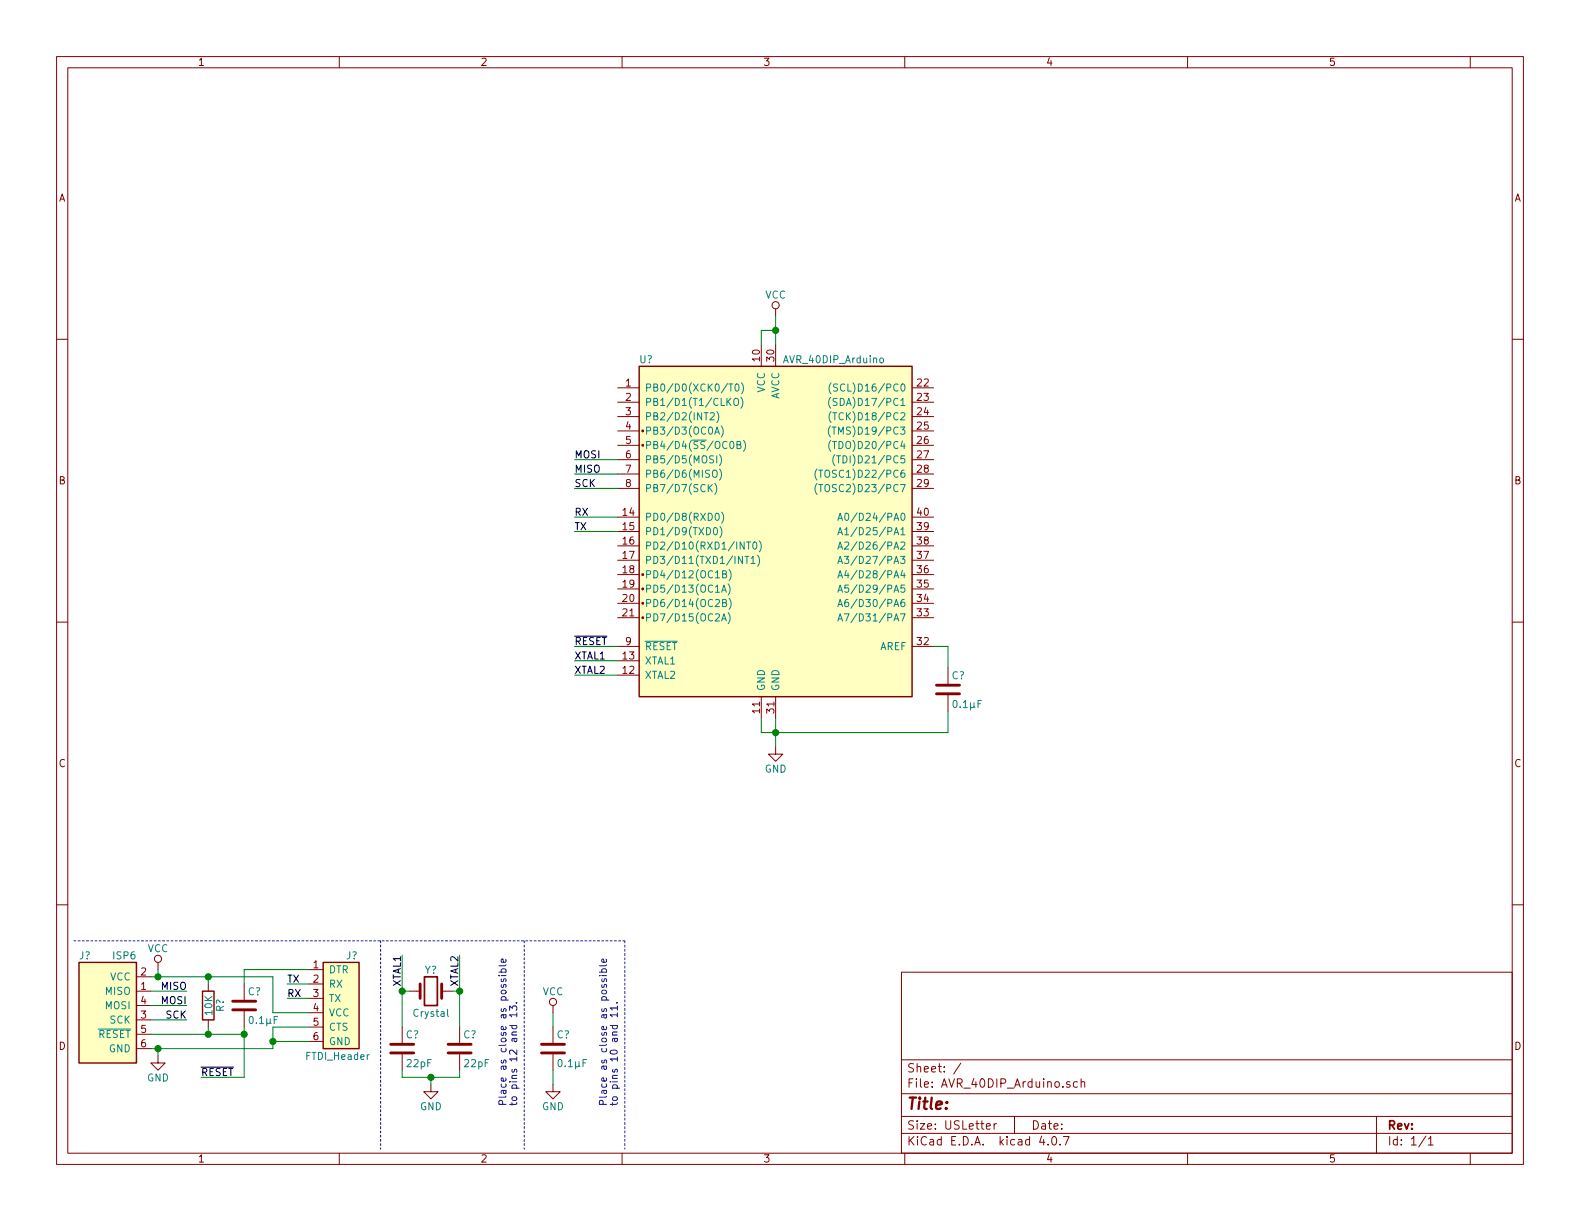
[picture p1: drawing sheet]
EESchema Schematic File Version 2
LIBS:power
LIBS:device
LIBS:transistors
LIBS:conn
LIBS:linear
LIBS:regul
LIBS:74xx
LIBS:cmos4000
LIBS:adc-dac
LIBS:memory
LIBS:xilinx
LIBS:microcontrollers
LIBS:dsp
LIBS:microchip
LIBS:analog_switches
LIBS:motorola
LIBS:texas
LIBS:intel
LIBS:audio
LIBS:interface
LIBS:digital-audio
LIBS:philips
LIBS:display
LIBS:cypress
LIBS:siliconi
LIBS:opto
LIBS:atmel
LIBS:contrib
LIBS:valves
LIBS:avr-arduino
LIBS:AVR_40DIP_Arduino-cache
EELAYER 25 0
EELAYER END
$Descr USLetter 11000 8500
encoding utf-8
Sheet 1 1
Title ""
Date ""
Rev ""
Comp ""
Comment1 ""
Comment2 ""
Comment3 ""
Comment4 ""
$EndDescr
$Comp
L AVR_40DIP_Arduino U?
U 1 1
P 5400 3700
F 0 "U?" H 4450 4900 50  0000 L CNN
F 1 "AVR_40DIP_Arduino" H 5450 4900 50  0000 L CNN
F 2 "Housings_DIP:DIP-40_W15.24mm" H 5400 5100 50  0001 C CNN
F 3 "" H 5400 3700 50  0001 C CNN
	1    5400 3700
	1    0    0    -1  
$EndComp
$Comp
L ISP6 J?
U 1 1
P 750 7000
F 0 "J?" H 550 7350 50  0000 L CNN
F 1 "ISP6" H 950 7350 50  0000 R CNN
F 2 "" H 750 7550 50  0001 C CNN
F 3 "" H 750 7000 50  0001 C CNN
	1    750  7000
	1    0    0    -1  
$EndComp
$Comp
L FTDI_Header J?
U 1 1
P 2350 6950
F 0 "J?" H 2250 7250 50  0000 C CNN
F 1 "FTDI_Header" H 2350 6550 50  0000 C CNN
F 2 "avr-arduino:FTDI_Header" H 2350 7350 50  0001 C CNN
F 3 "" H 2300 6950 50  0001 C CNN
	1    2350 6950
	-1   0    0    -1  
$EndComp
$Comp
L Crystal Y?
U 1 1
P 3000 6900
F 0 "Y?" H 3000 7050 50  0000 C CNN
F 1 "Crystal" H 3000 6750 50  0000 C CNN
F 2 "" H 3000 6900 50  0001 C CNN
F 3 "" H 3000 6900 50  0001 C CNN
	1    3000 6900
	1    0    0    -1  
$EndComp
$Comp
L C C?
U 1 1
P 2800 7300
F 0 "C?" H 2825 7400 50  0000 L CNN
F 1 "22pF" H 2825 7200 50  0000 L CNN
F 2 "" H 2838 7150 50  0001 C CNN
F 3 "" H 2800 7300 50  0001 C CNN
	1    2800 7300
	1    0    0    -1  
$EndComp
$Comp
L C C?
U 1 1
P 3200 7300
F 0 "C?" H 3225 7400 50  0000 L CNN
F 1 "22pF" H 3225 7200 50  0000 L CNN
F 2 "" H 3238 7150 50  0001 C CNN
F 3 "" H 3200 7300 50  0001 C CNN
	1    3200 7300
	1    0    0    -1  
$EndComp
$Comp
L GND #PWR?
U 1 1
P 3000 7550
F 0 "#PWR?" H 3000 7300 50  0001 C CNN
F 1 "GND" H 3000 7400 50  0000 C CNN
F 2 "" H 3000 7550 50  0001 C CNN
F 3 "" H 3000 7550 50  0001 C CNN
	1    3000 7550
	1    0    0    -1  
$EndComp
$Comp
L GND #PWR?
U 1 1
P 5400 5200
F 0 "#PWR?" H 5400 4950 50  0001 C CNN
F 1 "GND" H 5400 5050 50  0000 C CNN
F 2 "" H 5400 5200 50  0001 C CNN
F 3 "" H 5400 5200 50  0001 C CNN
	1    5400 5200
	1    0    0    -1  
$EndComp
$Comp
L VCC #PWR?
U 1 1
P 1100 6750
F 0 "#PWR?" H 1100 6600 50  0001 C CNN
F 1 "VCC" H 1100 6900 50  0000 C CNN
F 2 "" H 1100 6750 50  0001 C CNN
F 3 "" H 1100 6750 50  0001 C CNN
	1    1100 6750
	1    0    0    -1  
$EndComp
$Comp
L GND #PWR?
U 1 1
P 1100 7350
F 0 "#PWR?" H 1100 7100 50  0001 C CNN
F 1 "GND" H 1100 7200 50  0000 C CNN
F 2 "" H 1100 7350 50  0001 C CNN
F 3 "" H 1100 7350 50  0001 C CNN
	1    1100 7350
	1    0    0    -1  
$EndComp
Text Label 1300 6900 2    50   ~ 0
MISO
Text Label 1300 7000 2    50   ~ 0
MOSI
Text Label 1300 7100 2    50   ~ 0
SCK
Text Label 2000 6850 0    50   ~ 0
TX
Text Label 2000 6950 0    50   ~ 0
RX
$Comp
L R R?
U 1 1
P 1450 7000
F 0 "R?" V 1530 7000 50  0000 C CNN
F 1 "10K" V 1450 7000 50  0000 C CNN
F 2 "" V 1380 7000 50  0001 C CNN
F 3 "" H 1450 7000 50  0001 C CNN
	1    1450 7000
	1    0    0    -1  
$EndComp
$Comp
L C C?
U 1 1
P 1700 7000
F 0 "C?" H 1725 7100 50  0000 L CNN
F 1 "0.1μF" H 1725 6900 50  0000 L CNN
F 2 "" H 1738 6850 50  0001 C CNN
F 3 "" H 1700 7000 50  0001 C CNN
	1    1700 7000
	1    0    0    -1  
$EndComp
Text Label 1400 7500 0    50   ~ 0
~RESET
Wire Wire Line
	1050 6800 1900 6800
Wire Wire Line
	1100 6800 1100 6750
Wire Wire Line
	1050 7300 1900 7300
Wire Wire Line
	1100 7300 1100 7350
Wire Wire Line
	1050 6900 1300 6900
Wire Wire Line
	1050 7000 1300 7000
Wire Wire Line
	1050 7100 1300 7100
Wire Wire Line
	2000 6850 2150 6850
Wire Wire Line
	2000 6950 2150 6950
Wire Wire Line
	1050 7200 1700 7200
Wire Wire Line
	1450 7200 1450 7150
Wire Wire Line
	1450 6800 1450 6850
Connection ~ 1100 6800
Wire Wire Line
	1700 7150 1700 7500
Connection ~ 1450 7200
Wire Wire Line
	1700 6850 1700 6750
Wire Wire Line
	1700 6750 2150 6750
Wire Wire Line
	2150 7050 1900 7050
Wire Wire Line
	1900 7050 1900 6800
Connection ~ 1450 6800
Wire Wire Line
	2150 7150 1900 7150
Wire Wire Line
	1900 7150 1900 7300
Connection ~ 1100 7300
Wire Wire Line
	2150 7250 1900 7250
Connection ~ 1900 7250
Wire Wire Line
	1700 7500 1400 7500
Connection ~ 1700 7200
Wire Wire Line
	2800 7450 2800 7500
Wire Wire Line
	2800 7500 3200 7500
Wire Wire Line
	3200 7500 3200 7450
Wire Wire Line
	3000 7550 3000 7500
Connection ~ 3000 7500
Wire Wire Line
	2800 6650 2800 7150
Wire Wire Line
	2800 6900 2850 6900
Wire Wire Line
	3150 6900 3200 6900
Wire Wire Line
	3200 6650 3200 7150
Text Label 2800 6650 3    50   ~ 0
XTAL1
Text Label 3200 6650 3    50   ~ 0
XTAL2
Connection ~ 2800 6900
Connection ~ 3200 6900
Text Notes 3600 7700 1    50   ~ 0
Place as close as possible\nto pins 12 and 13.
Wire Notes Line
	3650 6550 3650 8000
$Comp
L C C?
U 1 1
P 3850 7300
F 0 "C?" H 3875 7400 50  0000 L CNN
F 1 "0.1μF" H 3875 7200 50  0000 L CNN
F 2 "" H 3888 7150 50  0001 C CNN
F 3 "" H 3850 7300 50  0001 C CNN
	1    3850 7300
	1    0    0    -1  
$EndComp
$Comp
L GND #PWR?
U 1 1
P 3850 7550
F 0 "#PWR?" H 3850 7300 50  0001 C CNN
F 1 "GND" H 3850 7400 50  0000 C CNN
F 2 "" H 3850 7550 50  0001 C CNN
F 3 "" H 3850 7550 50  0001 C CNN
	1    3850 7550
	1    0    0    -1  
$EndComp
$Comp
L VCC #PWR?
U 1 1
P 3850 7050
F 0 "#PWR?" H 3850 6900 50  0001 C CNN
F 1 "VCC" H 3850 7200 50  0000 C CNN
F 2 "" H 3850 7050 50  0001 C CNN
F 3 "" H 3850 7050 50  0001 C CNN
	1    3850 7050
	1    0    0    -1  
$EndComp
Wire Wire Line
	3850 7550 3850 7450
Wire Wire Line
	3850 7150 3850 7050
Text Notes 4300 7700 1    50   ~ 0
Place as close as possible\nto pins 10 and 11.
Wire Notes Line
	4350 6550 4350 8000
Wire Notes Line
	4350 6550 500  6550
$Comp
L VCC #PWR?
U 1 1
P 5400 2200
F 0 "#PWR?" H 5400 2050 50  0001 C CNN
F 1 "VCC" H 5400 2350 50  0000 C CNN
F 2 "" H 5400 2200 50  0001 C CNN
F 3 "" H 5400 2200 50  0001 C CNN
	1    5400 2200
	1    0    0    -1  
$EndComp
Wire Wire Line
	5400 2400 5400 2200
Wire Wire Line
	5300 2400 5300 2300
Wire Wire Line
	5300 2300 5400 2300
Connection ~ 5400 2300
Wire Wire Line
	5400 5000 5400 5200
Wire Wire Line
	5300 5000 5300 5100
Wire Wire Line
	5300 5100 6600 5100
Connection ~ 5400 5100
Wire Wire Line
	6500 4500 6600 4500
Text Label 4000 3200 0    50   ~ 0
MOSI
Text Label 4000 3300 0    50   ~ 0
MISO
Text Label 4000 3400 0    50   ~ 0
SCK
Wire Wire Line
	4000 3200 4300 3200
Wire Wire Line
	4000 3300 4300 3300
Wire Wire Line
	4000 3400 4300 3400
Text Label 4000 3600 0    50   ~ 0
RX
Text Label 4000 3700 0    50   ~ 0
TX
Wire Wire Line
	4000 3600 4300 3600
Wire Wire Line
	4000 3700 4300 3700
Text Label 4000 4500 0    50   ~ 0
~RESET
Wire Wire Line
	4000 4500 4300 4500
Text Label 4000 4600 0    50   ~ 0
XTAL1
Text Label 4000 4700 0    50   ~ 0
XTAL2
Wire Wire Line
	4000 4600 4300 4600
Wire Wire Line
	4000 4700 4300 4700
Wire Notes Line
	2650 6550 2650 8000
$Comp
L C C?
U 1 1
P 6600 4800
F 0 "C?" H 6625 4900 50  0000 L CNN
F 1 "0.1μF" H 6625 4700 50  0000 L CNN
F 2 "" H 6638 4650 50  0001 C CNN
F 3 "" H 6600 4800 50  0001 C CNN
	1    6600 4800
	1    0    0    -1  
$EndComp
Wire Wire Line
	6600 4500 6600 4650
Wire Wire Line
	6600 5100 6600 4950
$EndSCHEMATC
